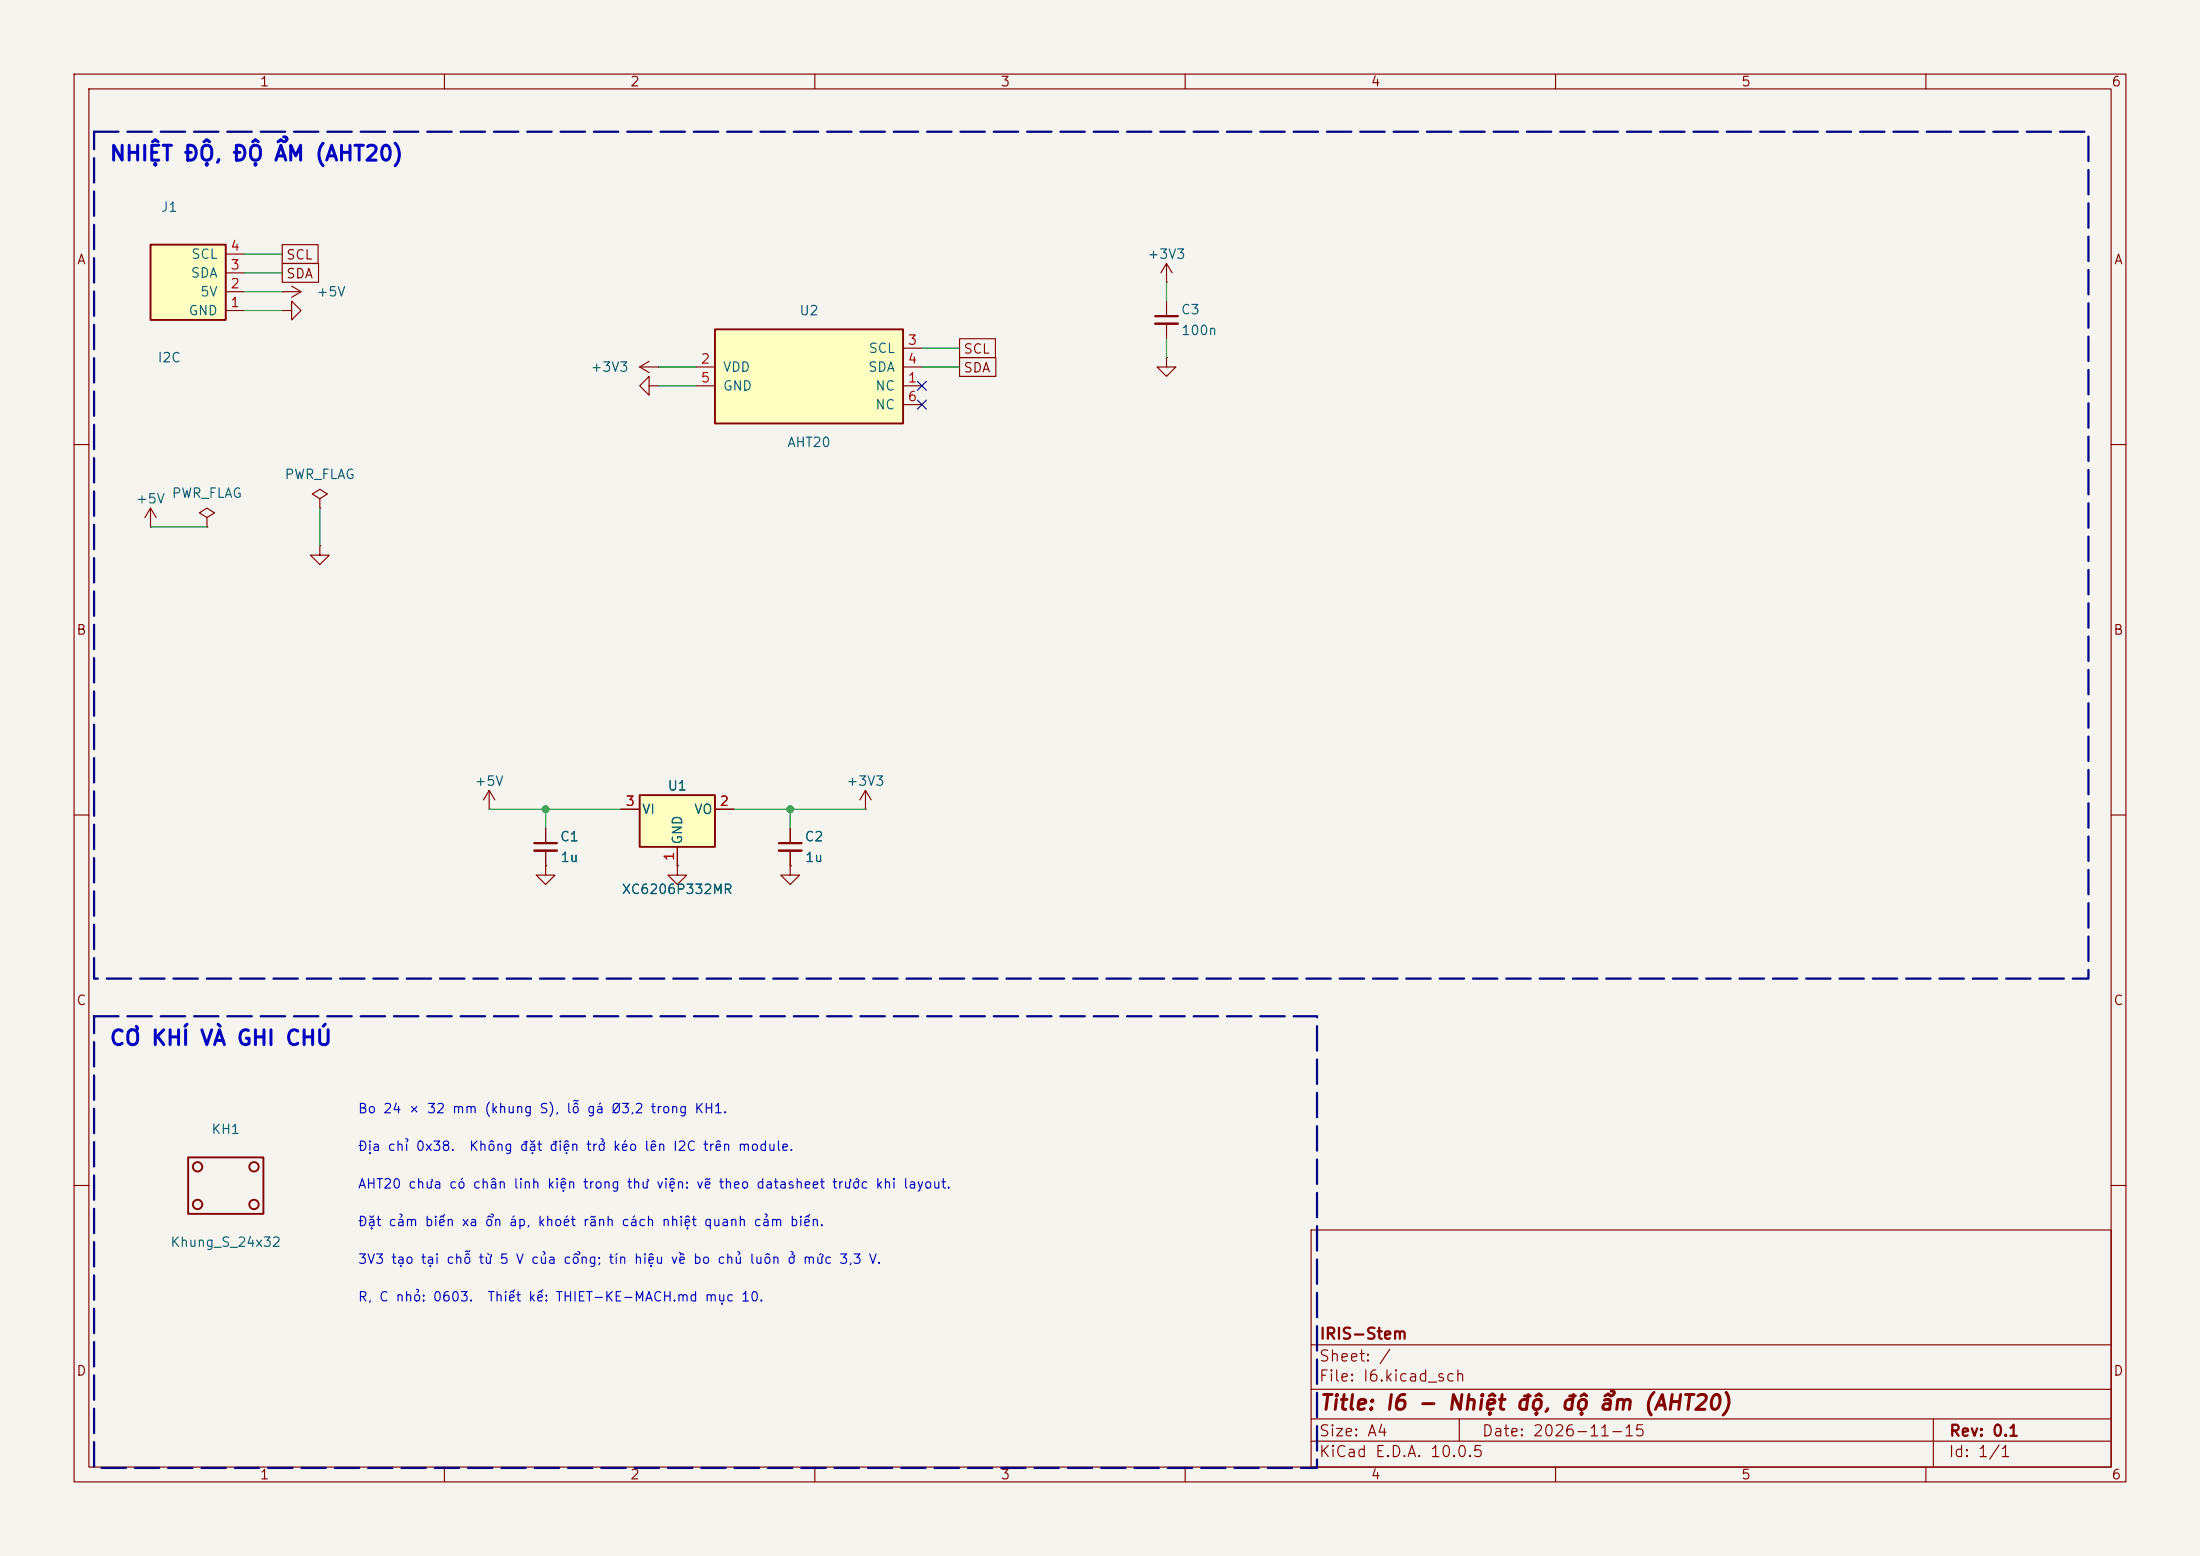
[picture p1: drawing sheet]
<svg xmlns="http://www.w3.org/2000/svg" width="297mm" height="210mm" viewBox="0 0 297 210" stroke-linecap="round" stroke-linejoin="round" font-family="sans-serif">
<path d="M0 0h297v210h-297z" fill="#f5f4ef" stroke="#f5f4ef" stroke-width=".14"/>
<g fill="none" stroke="#840000" stroke-width=".15">
<path d="M10 10h277v190h-277zM12 12h273v186h-273zM60 10v2M110 10v2M160 10v2M210 10v2M260 10v2M10 60h2M285 60h2M10 110h2M285 110h2M10 160h2"/>
<path d="M177 166h108v32h-108zM285 160h2M60 198v2M110 198v2M160 198v2M177 194.5h108M177 191.5h108M177 187.5h108M177 181.5h108M197 191.5v3M210 198v2M260 198v2"/>
<path d="M261 191.5v6.5"/>
</g>
<path d="M96.5 44.5h25.4v12.7h-25.4z" fill="#ffffc2"/>
<g fill="none" stroke="#840000" stroke-width=".25">
<path d="M96.5 44.5h25.4v12.7h-25.4zM25.4 156.2h10.2v7.6h-10.2z"/>
<circle cx="26.7" cy="157.5" r=".63"/>
<circle cx="34.3" cy="157.5" r=".63"/>
<circle cx="26.7" cy="162.6" r=".63"/>
<circle cx="34.3" cy="162.6" r=".63"/>
</g>
<g fill="none" stroke="#840000" stroke-width=".15">
<path d="M157.5 38.1h.1M157.5 35.6l-.8 1.2M157.5 35.6l.7 1.2M157.5 35.6v2.5M86.4 49.5h2.5M86.4 49.5l1.2 .8M87.6 48.8l-1.2 .7M88.9 49.5h.1M94 52.1h2.5M94 49.5h2.5M121.9 52.1h2.6M121.9 49.5h2.6"/>
<path d="M121.9 47h2.6M121.9 54.6h2.6M157.5 48.3v1.2h1.2l-1.2 1.3-1.3-1.3h1.3M157.5 48.3h.1M157.5 40.6v2.1M157.5 43.7v2M20.3 71.1h.1M20.3 68.6l-.7 1.3M20.3 68.6l.8 1.3M20.3 68.6v2.5M27.9 69.9l1.1-.7-1.1-.6-1 .6 1 .7v1.2M27.9 71.1h.1"/>
<path d="M43.2 67.3l1-.6-1-.7-1 .7 1 .6v1.3M43.2 68.6h.1M43.2 73.7v1.2h1.2l-1.2 1.3-1.3-1.3h1.3M43.2 73.7h.1M66 109.2h.1M66 106.7l-.7 1.3M66 106.7l.8 1.3M66 106.7v2.5M73.7 116.8v1.3h1.2l-1.2 1.3-1.3-1.3h1.3M73.7 116.8h.1M106.7 116.8v1.3h1.2l-1.2 1.3-1.3-1.3h1.3M106.7 116.8h.1"/>
<path d="M106.7 111.8v2M106.7 114.8v2M116.8 109.2h.1M116.8 106.7l-.7 1.3M116.8 106.7l.8 1.3M116.8 106.7v2.5"/>
</g>
<path d="M156 42.7h3M105.2 113.8h3" fill="none" stroke="#840000" stroke-width=".3"/>
<path d="M156 43.7h3M105.2 114.8h3" fill="none" stroke="#840000" stroke-width=".33"/>
<path d="M20.3 33h10.2v10.2h-10.2z" fill="#ffffc2"/>
<path d="M20.3 33h10.2v10.2h-10.2z" fill="none" stroke="#840000" stroke-width=".25"/>
<path d="M30.5 39.4h2.5M30.5 36.8h2.5M30.5 34.3h2.5M30.5 41.9h2.5M38.1 41.9h1.3v-1.3l1.2 1.3-1.2 1.3v-1.3M38.1 41.9h.1M73.7 111.8v2M73.7 114.8v2" fill="none" stroke="#840000" stroke-width=".15"/>
<path d="M72.1 113.8h3.1" fill="none" stroke="#840000" stroke-width=".3"/>
<path d="M72.1 114.8h3.1" fill="none" stroke="#840000" stroke-width=".33"/>
<path d="M86.4 107.3h10.1v7h-10.1z" fill="#ffffc2"/>
<path d="M86.4 107.3h10.1v7h-10.1z" fill="none" stroke="#840000" stroke-width=".25"/>
<g fill="none" stroke="#840000" stroke-width=".15">
<path d="M38.1 39.4h.1M38.1 35.6h4.9v2.5h-4.9zM38.1 33h4.8v2.6h-4.8zM38.1 39.4h2.5M39.4 38.6l1.2 .8M40.6 39.4l-1.2 .7M87.6 52.1v-1.3l-1.2 1.3 1.2 1.2v-1.2h1.3M88.9 52.1h.1M129.5 45.7h4.9v2.6h-4.9zM129.5 48.3h4.9v2.5h-4.9zM73.7 116.8h.1M73.7 111.8v2"/>
<path d="M73.7 114.8v2M83.8 109.2h2.6M91.4 116.8v1.3h1.3l-1.3 1.3-1.2-1.3h1.2M91.4 116.8h.1M91.4 114.3v2.5M96.5 109.2h2.6M106.7 116.8h.1M106.7 111.8v2M106.7 114.8v2"/>
</g>
<g fill="none" stroke="#009600" stroke-width=".15">
<path d="M33 39.4h5.1M33 36.8h5.1M33 34.3h5.1M157.5 38.1v2.5M33 41.9h5.1M88.9 49.5h5.1M88.9 52.1h5.1M124.5 47h5M124.5 49.5h5M157.5 45.7v2.6M20.3 71.1h7.6M43.2 68.6v5.1"/>
<path d="M66 109.2h17.8M73.7 109.2v2.6M99.1 109.2h17.7M106.7 109.2v2.6"/>
</g>
<path d="M123.9 51.5l1.2 1.2M123.9 54l1.2 1.2M125.1 51.5l-1.2 1.2M125.1 54l-1.2 1.2" fill="none" stroke="#000084" stroke-width=".15"/>
<path d="M12.7 17.8h269.2v114.3h-269.2zM12.7 137.2h165.1v60.9h-165.1z" fill="none" stroke="#000084" stroke-width=".3" stroke-dasharray="3.3 1.2"/>
<g fill="#009600" stroke="#009600" stroke-width=".14">
<circle cx="73.7" cy="109.2" r=".46"/>
<circle cx="106.7" cy="109.2" r=".46"/>
</g>
<g font-size="2" fill="#0000c2">
<text x="14.7" y="22.2">NHIỆT ĐỘ, ĐỘ ẨM (AHT20)</text>
<text x="14.7" y="141.6">CƠ KHÍ VÀ GHI CHÚ</text>
</g>
<g font-size="2" fill="#840000">
<text x="178" y="190.8">Title: I6 - Nhiệt độ,</text>
<text x="210.5" y="190.8">độ ẩm (AHT20)</text>
</g>
<g font-size="1.5" fill="#840000">
<text x="178" y="184.1">Sheet: /</text>
<text x="178" y="181.1">IRIS-Stem</text>
<text x="178" y="186.8">File: I6.kicad_sch</text>
<text x="178" y="197">KiCad E.D.A. 10.0.5</text>
<text x="178" y="194.2">Size: A4</text>
<text x="200" y="194.2">Date: 2026-11-15</text>
<text x="263" y="197">Id: 1/1</text>
<text x="263" y="194.2">Rev: 0.1</text>
</g>
<g font-size="1.3" fill="#840000">
<text x="35" y="12">1</text>
<text x="85" y="12">2</text>
<text x="135" y="12">3</text>
<text x="185" y="12">4</text>
<text x="235" y="12">5</text>
<text x="285" y="12">6</text>
<text x="10.3" y="36">A</text>
<text x="38.5" y="35.3">SCL</text>
<text x="285.3" y="36">A</text>
<text x="38.5" y="37.9">SDA</text>
<text x="130" y="48">SCL</text>
<text x="130" y="50.6">SDA</text>
<text x="10.2" y="86">B</text>
<text x="285.2" y="86">B</text>
<text x="10.2" y="136">C</text>
<text x="285.2" y="136">C</text>
<text x="10.2" y="186">D</text>
<text x="285.2" y="186">D</text>
<text x="35" y="200">1</text>
<text x="85" y="200">2</text>
<text x="135" y="200">3</text>
<text x="185" y="200">4</text>
<text x="235" y="200">5</text>
<text x="285" y="200">6</text>
</g>
<g font-size="1.3" fill="#006464">
<text x="21.6" y="28.9">J1</text>
<text x="25.7" y="35.3">SCL</text>
<text x="154.8" y="35.3">+3V3</text>
<text x="25.7" y="37.8">SDA</text>
<text x="26.9" y="40.3">5V</text>
<text x="42.6" y="40.3">+5V</text>
<text x="25.4" y="42.9">GND</text>
<text x="107.8" y="42.9">U2</text>
<text x="117.2" y="48">SCL</text>
<text x="159.3" y="42.7">C3</text>
<text x="159.4" y="45.5">100n</text>
<text x="21.2" y="49.2">I2C</text>
<text x="79.6" y="50.5">+3V3</text>
<text x="97.5" y="50.5">VDD</text>
<text x="97.5" y="53">GND</text>
<text x="117.1" y="50.5">SDA</text>
<text x="118.1" y="53">NC</text>
<text x="118.1" y="55.6">NC</text>
<text x="38.3" y="65">PWR_FLAG</text>
<text x="106.2" y="60.7">AHT20</text>
<text x="18.3" y="68.3">+5V</text>
<text x="23.1" y="67.5">PWR_FLAG</text>
<text x="64" y="106.4">+5V</text>
<text x="90" y="107">U1</text>
<text x="114.2" y="106.4">+3V3</text>
<text x="75.5" y="113.9">C1</text>
<text x="86.6" y="110.2">VI</text>
<text x="93.6" y="110.2">VO</text>
<text x="108.5" y="113.9">C2</text>
<text x="75.6" y="116.7">1u</text>
<text x="92.4" y="114.1" transform="rotate(-90 92.4 114.1)">GND</text>
<text x="108.6" y="116.7">1u</text>
<text x="83.8" y="121">XC6206P332MR</text>
<text x="28.4" y="153.4">KH1</text>
<text x="22.9" y="168.6">Khung_S_24x32</text>
</g>
<g font-size="1.3" fill="#a90000">
<text x="31" y="34.2">4</text>
<text x="31" y="41.8">1</text>
<text x="31" y="39.2">2</text>
<text x="31" y="36.7">3</text>
<text x="122.5" y="46.9">3</text>
<text x="94.5" y="49.4">2</text>
<text x="94.5" y="51.9">5</text>
<text x="122.5" y="51.9">1</text>
<text x="122.5" y="49.4">4</text>
<text x="122.5" y="54.5">6</text>
<text x="84.4" y="109.1">3</text>
<text x="97.1" y="109.1">2</text>
<text x="91.3" y="116.3" transform="rotate(-90 91.3 116.3)">1</text>
</g>
<g font-size="1.3" fill="#0000c2">
<text x="48.2" y="155.7">Địa chỉ 0x38.</text>
<text x="48.2" y="150.6">Bo 24 × 32 mm (khung S), lỗ gá Ø3,2 trong KH1.</text>
<text x="63.2" y="155.7">Không đặt điện trở kéo lên I2C trên module.</text>
<text x="48.2" y="160.7">AHT20 chưa có chân linh kiện trong thư viện: vẽ theo datasheet trước khi layout.</text>
<text x="48.2" y="165.8">Đặt cảm biến xa ổn áp, khoét rãnh cách nhiệt quanh cảm biến.</text>
<text x="48.2" y="170.9">3V3 tạo tại chỗ từ 5 V của cổng; tín hiệu về bo chủ luôn ở mức 3,3 V.</text>
<text x="48.2" y="176">R, C nhỏ: 0603.</text>
<text x="65.7" y="176">Thiết kế: THIET-KE-MACH.md mục 10.</text>
</g>
</svg>
